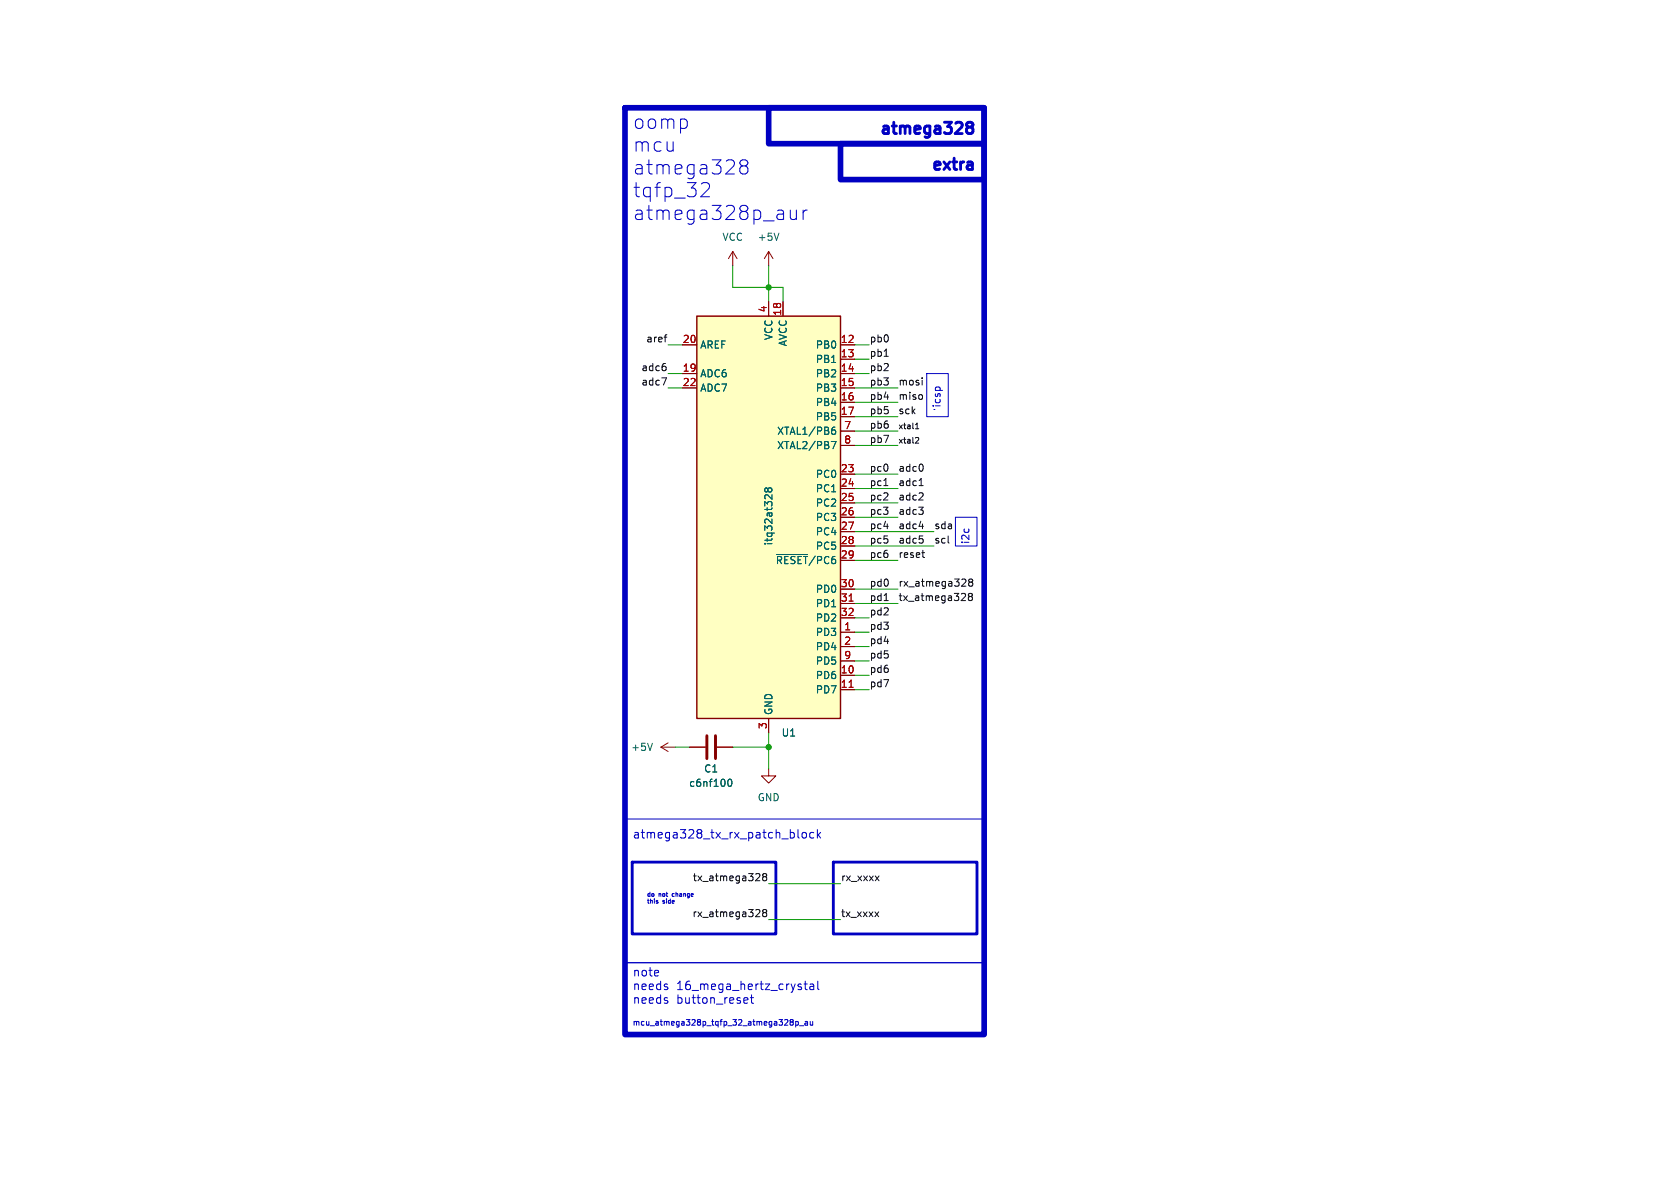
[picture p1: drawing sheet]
<svg xmlns="http://www.w3.org/2000/svg" width="297mm" height="210mm" viewBox="0 0 297 210" stroke-linecap="round" stroke-linejoin="round" font-family="sans-serif">
<path d="M125 130v4.1M126.5 130v4.1" fill="none" stroke="#840000" stroke-width=".51"/>
<g fill="none" stroke="#840000" stroke-width=".18">
<path d="M129.5 44.5l-.7 1.2M129.5 44.5v2.5M129.5 44.5l.8 1.2M135.9 44.5l-.8 1.2M135.9 44.5v2.5M135.9 53.3v2.6M135.9 44.5l.8 1.2M138.4 53.3v2.6M120.6 61h2.6M120.6 66h2.6M120.6 68.6h2.6M148.6 61h2.5"/>
<path d="M148.6 63.5h2.5M148.6 66h2.5M148.6 68.6h2.5M148.6 71.1h2.5M148.6 73.7h2.5M148.6 76.2h2.5M148.6 78.7h2.5M148.6 83.8h2.5M148.6 86.4h2.5M148.6 88.9h2.5M148.6 91.4h2.5M148.6 94h2.5"/>
<path d="M148.6 96.5h2.5M148.6 99.1h2.5M148.6 111.8h2.5M148.6 119.4h2.5M148.6 114.3h2.5M148.6 104.1h2.5M148.6 106.7h2.5M148.6 109.2h2.5M148.6 116.8h2.5M116.8 132.1h2.6M116.8 132.1l1.3 .7M118.1 131.3l-1.3 .8"/>
<path d="M121.9 132.1h2.8M126.7 132.1h2.8M135.9 135.9v1.3h1.3l-1.3 1.2-1.3-1.2h1.3M135.9 127v2.5M148.6 121.9h2.5"/>
</g>
<path d="M137.7 41.2l-.4 1.3M147 78h.8l-.5 1.3M147.1 76.1l.4-.1 .2 .2-.1 .5-.3 .1-.2-.1M147.6 75.5l-.3 .1-.2 .2M135.7 86.5l.3-.3 .3 .1 .2 .2-.1 .4-.2 .1h-.2l-.3-.3M135.7 86.5l-.2-.3-.3 .3v.2l.2 .3 .3-.3M135.7 86.5v.2M136.5 87.5v.7l-.8-.7h-.3l-.2 .2M137.3 98h5.5M115.3 131.4l-.4 1.3M128.8 137.9l.2-.2a.68 .68 0 0 1 .4 .7 .68 .68 0 0 1-.4 .6l-.2-.1-.1-.4z" fill="none" stroke="#006464" stroke-width=".18"/>
<path d="M123.2 55.9h25.4v71.1h-25.4z" fill="#ffffc2" stroke="#ffffc2" stroke-width=".18"/>
<path d="M123.2 55.9h25.4v71.1h-25.4z" fill="none" stroke="#840000" stroke-width=".25"/>
<path d="M150.1 106.3h.7M150.1 121.5h.7" fill="none" stroke="#a90000" stroke-width=".18"/>
<g fill="none" stroke="#0f0f0f" stroke-width=".18">
<path d="M117.4 59.6h.5M117.8 59.2h.1M117 66.8h.8l-.5 1.3M117.6 64.8l.2 .2-.2 .5M156.3 63h.7M161.9 75.8h.5M161.9 75.1l.2-.3v1M162 77.3l.3 .1 .1 .2-.6 .7h.6M163 66.8v.1M163 67.2v.9M163 69.9v.6M156.2 85.8h.8"/>
<path d="M162.4 89.7h.8l-.4 .4M162.5 93h.8M162.5 85.8h.7M162.5 94.7h.6M163 97.7h.4M163.1 95.3l.1 .2-.1 .4M163.1 82.2l.1 .3-.1 .7M163.1 87.2l.1 .2-.1 .3-.7 .7h.8M163.1 90.2l.1 .2-.1 .5M163.2 98.5h.2M167.7 95.9l.1 .1M156.3 106.2h.7"/>
<path d="M170.5 104.9l.2 .2-.1 .3-.7 .8h.8M170.5 102.4l.3 .2-.1 .3-.7 .7h.8M171.4 105.4l-.2 .3v.2l.2 .3h.3l.2-.3v-.2l-.2-.3M171.4 105.4l-.2-.2 .2-.3h.3l.2 .2-.2 .3M171.4 105.4h.3M171.5 102.9l-.3 .2 .1 .4 .2 .1h.4l.1-.2v-.3l-.3-.2M171.5 102.9l-.3-.2 .3-.3h.4l.1 .2-.3 .3M171.5 102.9h.2M134.1 154.4l.2 .3v.3l-.7 .7h.7M135.1 155l-.3-.3 .3-.3h.2l.2 .3-.2 .3M135.1 155l-.3 .2v.3l.3 .2h.2l.2-.2v-.3l-.2-.2M135.1 155h.2"/>
<path d="M154.7 154.9l.7 .8M155.4 154.9l-.7 .8M134.1 160.8l.2 .2v.3l-.7 .7h.7M135.1 161.3l-.3 .3v.2l.3 .2h.2l.2-.2v-.2l-.2-.3M135.1 161.3l-.3-.2 .3-.3h.2l.2 .2-.2 .3M135.1 161.3h.2M154.7 161.2l.6 .8M155.3 161.2l-.6 .8"/>
</g>
<path d="M171.2 22.5l-.1-.1a.41 .41 0 0 1-.2-.5 .41 .41 0 0 1 .3-.3l.6 .1a.41 .41 0 0 1 .2 .5 .41 .41 0 0 1-.4 .3M171.2 22.5l-.3 .3 .1 .6 .2 .2 .6-.1 .2-.3-.1-.5-.3-.2M171.2 22.5h.4M171.6 28.6l.3 .3v1.1M171.9 29.9l-.7 .1M171.9 29.1l-.7 .1M111.8 152.4h25.4v12.7h-25.4zM147.3 152.4h25.4v12.7h-25.4z" fill="none" stroke="#0000c2" stroke-width=".5"/>
<g fill="none" stroke="#0000c2" stroke-width=".18">
<path d="M125.4 33l-.1 .4-1.4 1.4h1.5M131.3 29.3l-.3-.1a.52 .52 0 0 1-.2-.6 .52 .52 0 0 1 .5-.3l.7 .1a.52 .52 0 0 1 .2 .5 .52 .52 0 0 1-.5 .4M131.3 29.3l-.5 .5 .1 .7 .4 .3h.4l.5-.5v-.5l-.5-.5M131.3 29.3h.4M139.7 37.1v1.3l.1 .3a.68 .68 0 0 0 1-.1M140.8 37.1v1.7M142 37.1v1.7M142.7 37.1a.64 .64 0 0 0-.7 .5M163.8 66h3.8v7.7h-3.8zM165.5 68.5h.6M168.9 91.4h3.8v5.1h-3.8zM110.5 144.8h63.5v25.4h-63.5z"/>
<path d="M116.2 159.4l.1 .1-.1 .2M116.2 159.2h.1M118.9 158v.4M141.1 146.6v1.3l.2 .2M141.9 147.3l.2-.2 .4 .2 .1 .6-.2 .2h-.3l-.2-.1zM143.9 147.2l-.5-.1-.3 .3v.5l.2 .2h.6M144.5 146.6v1.5M144.6 147.6l.5 .5M145.1 147.1l-.6 .6M110.5 170.2h63.5v12.7h-63.5zM131.7 176.4h.4l.1 .3-.7 .2M132.1 177.3l-.4 .1"/>
<path d="M132.6 176.4h.6M132.9 175.9v1.2l.3 .3M142.1 173.9h.6M142.4 173.4v1.3l.3 .2M143.2 174h.6l.1 .9M143.9 174.3l-.5 .1a.29 .29 0 0 0-.3 .3 .29 .29 0 0 0 .3 .2h.5M144.6 173.4v1.3l.2 .2M139.9 180.7l-.2-.2 .2-.3 .3 .2-.1 .3M139.9 180.7l-.2 .1 .2 .4 .3-.2-.1-.3M139.9 180.7h.2M140.7 180.6h.3l.1 .2v.4h-.4M140.7 180.6v1"/>
<path d="M141.3 181.3h.8M142.3 180.6h.4l.1 .6M142.8 180.8l-.5 .2 .1 .2h.4M143.2 180.6l.1 .6 .4-.1M143.7 180.6v.6M154.9 182.9h.1"/>
</g>
<path d="M110.5 19.1h63.5v163.8h-63.5zM135.9 19.1h38.1v6.3h-38.1zM148.6 25.4h25.4v6.4h-25.4z" fill="none" stroke="#0000c2" stroke-width="1"/>
<g fill="none" stroke="#009600" stroke-width=".18">
<path d="M129.5 47v3.8h8.9v2.5M135.9 47v6.3M118.1 68.6h2.5M118.1 61h2.5M118.1 66h2.5M151.1 68.6h7.6M151.1 61h2.6M151.1 66h2.6M151.1 76.2h7.6M151.1 71.1h7.6M151.1 78.7h7.6M151.1 63.5h2.6"/>
<path d="M151.1 73.7h7.6M151.1 99.1h7.6M151.1 91.4h7.6M151.1 83.8h7.6M151.1 86.4h7.6M151.1 94h14M151.1 96.5h14M151.1 88.9h7.6M151.1 106.7h7.6M151.1 109.2h2.6M151.1 104.1h7.6M151.1 116.8h2.6"/>
<path d="M151.1 119.4h2.6M151.1 111.8h2.6M151.1 114.3h2.6M119.4 132.1h2.5M129.5 132.1h6.4M135.9 129.5v6.4M151.1 121.9h2.6M135.9 156.2h12.7M135.9 162.6h12.7"/>
</g>
<g fill="#009600" stroke="#009600" stroke-width=".18">
<circle cx="135.9" cy="50.8" r=".46"/>
<circle cx="135.9" cy="132.1" r=".46"/>
</g>
<g font-size="3.5" fill="#0000c2">
<text x="111.8" y="23">oomp</text>
<text x="111.8" y="27">mcu</text>
<text x="111.8" y="31.1">atmega328</text>
<text x="111.8" y="35.1">tqfp_32</text>
<text x="111.8" y="39.1">atmega328p_aur</text>
</g>
<g font-size="2.8" fill="#0000c2">
<text x="155" y="23.9">atmega328</text>
<text x="164.1" y="30.2">extra</text>
</g>
<g font-size="2.1" fill="#0000c2">
<text x="111.8" y="148.3">atmega328_tx_rx_patch_block</text>
<text x="111.8" y="172.7">note</text>
<text x="111.8" y="175.1">needs</text>
<text x="111.8" y="177.6">needs</text>
<text x="119.6" y="175.1">16_mega_hertz_crystal</text>
<text x="119.6" y="177.6">button_reset</text>
</g>
<g font-size="1.8" fill="#006464">
<text x="127.6" y="42.8">VCC</text>
<text x="133.9" y="42.8">+5V</text>
<text x="123.7" y="61.8">AREF</text>
<text x="136.8" y="60.2" transform="rotate(-90 136.8 60.2)">VCC</text>
<text x="139.3" y="61.3" transform="rotate(-90 139.3 61.3)">AVCC</text>
<text x="144.1" y="61.8">PB0</text>
<text x="144.1" y="64.4">PB1</text>
<text x="123.7" y="66.9">ADC6</text>
<text x="123.7" y="69.4">ADC7</text>
<text x="144.1" y="66.9">PB2</text>
<text x="144.1" y="69.4">PB3</text>
<text x="144.1" y="72">PB4</text>
<text x="137.3" y="77.1">XTAL1/PB6</text>
<text x="144.1" y="74.5">PB5</text>
<text x="137.3" y="79.6">XTAL2/PB7</text>
<text x="144.1" y="84.7">PC0</text>
<text x="144.1" y="87.2">PC1</text>
<text x="144.1" y="89.8">PC2</text>
<text x="144.1" y="92.3">PC3</text>
<text x="144.1" y="94.8">PC4</text>
<text x="136.8" y="96.5" transform="rotate(-90 136.8 96.5)">itq32at328</text>
<text x="137.1" y="99.9">~{RESET}/PC6</text>
<text x="144.1" y="97.4">PC5</text>
<text x="144.1" y="105">PD0</text>
<text x="144.1" y="107.5">PD1</text>
<text x="144.1" y="112.6">PD3</text>
<text x="144.1" y="110.1">PD2</text>
<text x="144.1" y="115.2">PD4</text>
<text x="144.1" y="117.7">PD5</text>
<text x="144.1" y="120.2">PD6</text>
<text x="144.1" y="122.8">PD7</text>
<text x="136.8" y="126.5" transform="rotate(-90 136.8 126.5)">GND</text>
<text x="138.1" y="130.4">U1</text>
<text x="111.5" y="132.9">+5V</text>
<text x="124.4" y="136.8">C1</text>
<text x="121.7" y="139.3">c6nf100</text>
<text x="133.9" y="141.8">GND</text>
</g>
<g font-size="1.8" fill="#a90000">
<text x="135.6" y="55.3" transform="rotate(-90 135.6 55.3)">4</text>
<text x="138.2" y="55.9" transform="rotate(-90 138.2 55.9)">18</text>
<text x="120.6" y="65.8">19</text>
<text x="120.6" y="60.7">20</text>
<text x="148.5" y="60.7">12</text>
<text x="148.5" y="63.2">13</text>
<text x="148.5" y="65.8">14</text>
<text x="120.6" y="68.3">22</text>
<text x="148.5" y="68.3">15</text>
<text x="148.5" y="70.9">16</text>
<text x="148.5" y="73.4">17</text>
<text x="149.2" y="75.9">7</text>
<text x="148.5" y="83.6">23</text>
<text x="149.2" y="78.5">8</text>
<text x="148.5" y="86.1">24</text>
<text x="148.5" y="88.6">25</text>
<text x="148.5" y="91.2">26</text>
<text x="148.5" y="93.7">27</text>
<text x="148.5" y="96.3">28</text>
<text x="148.5" y="98.8">29</text>
<text x="148.5" y="103.9">30</text>
<text x="148.5" y="106.4">31</text>
<text x="148.5" y="109">32</text>
<text x="149.2" y="111.5">1</text>
<text x="148.5" y="119.1">10</text>
<text x="149.2" y="114">2</text>
<text x="149.2" y="116.6">9</text>
<text x="148.5" y="121.7">11</text>
<text x="135.6" y="129" transform="rotate(-90 135.6 129)">3</text>
</g>
<g font-size="1.8" fill="#0f0f0f">
<text x="113.3" y="65.7">adc6</text>
<text x="114.2" y="60.6">aref</text>
<text x="153.7" y="60.6">pb0</text>
<text x="153.7" y="63.2">pb1</text>
<text x="153.7" y="65.7">pb2</text>
<text x="113.3" y="68.2">adc7</text>
<text x="153.7" y="70.8">pb4</text>
<text x="153.7" y="68.2">pb3</text>
<text x="158.7" y="68.2">mosi</text>
<text x="158.7" y="70.8">miso</text>
<text x="153.7" y="73.3">pb5</text>
<text x="153.7" y="75.9">pb6</text>
<text x="158.7" y="73.3">sck</text>
<text x="153.7" y="78.4">pb7</text>
<text x="153.7" y="83.5">pc0</text>
<text x="158.7" y="83.5">adc0</text>
<text x="153.7" y="88.6">pc2</text>
<text x="153.7" y="86">pc1</text>
<text x="158.7" y="88.6">adc2</text>
<text x="158.7" y="86">adc1</text>
<text x="153.7" y="93.6">pc4</text>
<text x="153.7" y="91.1">pc3</text>
<text x="158.7" y="93.6">adc4</text>
<text x="158.7" y="91.1">adc3</text>
<text x="165.1" y="93.6">sda</text>
<text x="153.7" y="96.2">pc5</text>
<text x="153.7" y="98.7">pc6</text>
<text x="158.7" y="96.2">adc5</text>
<text x="158.7" y="98.7">reset</text>
<text x="165.1" y="96.2">scl</text>
<text x="153.7" y="103.8">pd0</text>
<text x="153.7" y="106.3">pd1</text>
<text x="158.7" y="103.8">rx_atmega328</text>
<text x="158.7" y="106.3">tx_atmega328</text>
<text x="153.7" y="108.9">pd2</text>
<text x="153.7" y="114">pd4</text>
<text x="153.7" y="111.4">pd3</text>
<text x="153.7" y="116.5">pd5</text>
<text x="153.7" y="119">pd6</text>
<text x="153.7" y="121.6">pd7</text>
<text x="122.4" y="155.9">tx_atmega328</text>
<text x="148.6" y="155.9">rx_xxxx</text>
<text x="122.3" y="162.2">rx_atmega328</text>
<text x="148.6" y="162.2">tx_xxxx</text>
</g>
<g font-size="1.8" fill="#0000c2">
<text x="166.4" y="72.1" transform="rotate(-90 166.4 72.1)">icsp</text>
<text x="171.4" y="96.3" transform="rotate(-90 171.4 96.3)">i2c</text>
</g>
<g font-size="1.4" fill="#0f0f0f">
<text x="158.7" y="75.9">xtal1</text>
<text x="158.7" y="78.5">xtal2</text>
</g>
<text font-size="1.4" fill="#0000c2" x="111.8" y="181.4">mcu_atmega328p_tqfp_32_atmega328p_au</text>
<g font-size="1" fill="#0000c2">
<text x="114.3" y="158.6">do</text>
<text x="114.3" y="159.8">this</text>
<text x="116.5" y="158.6">not</text>
<text x="117.2" y="159.8">side</text>
<text x="119.2" y="158.6">change</text>
</g>
</svg>
